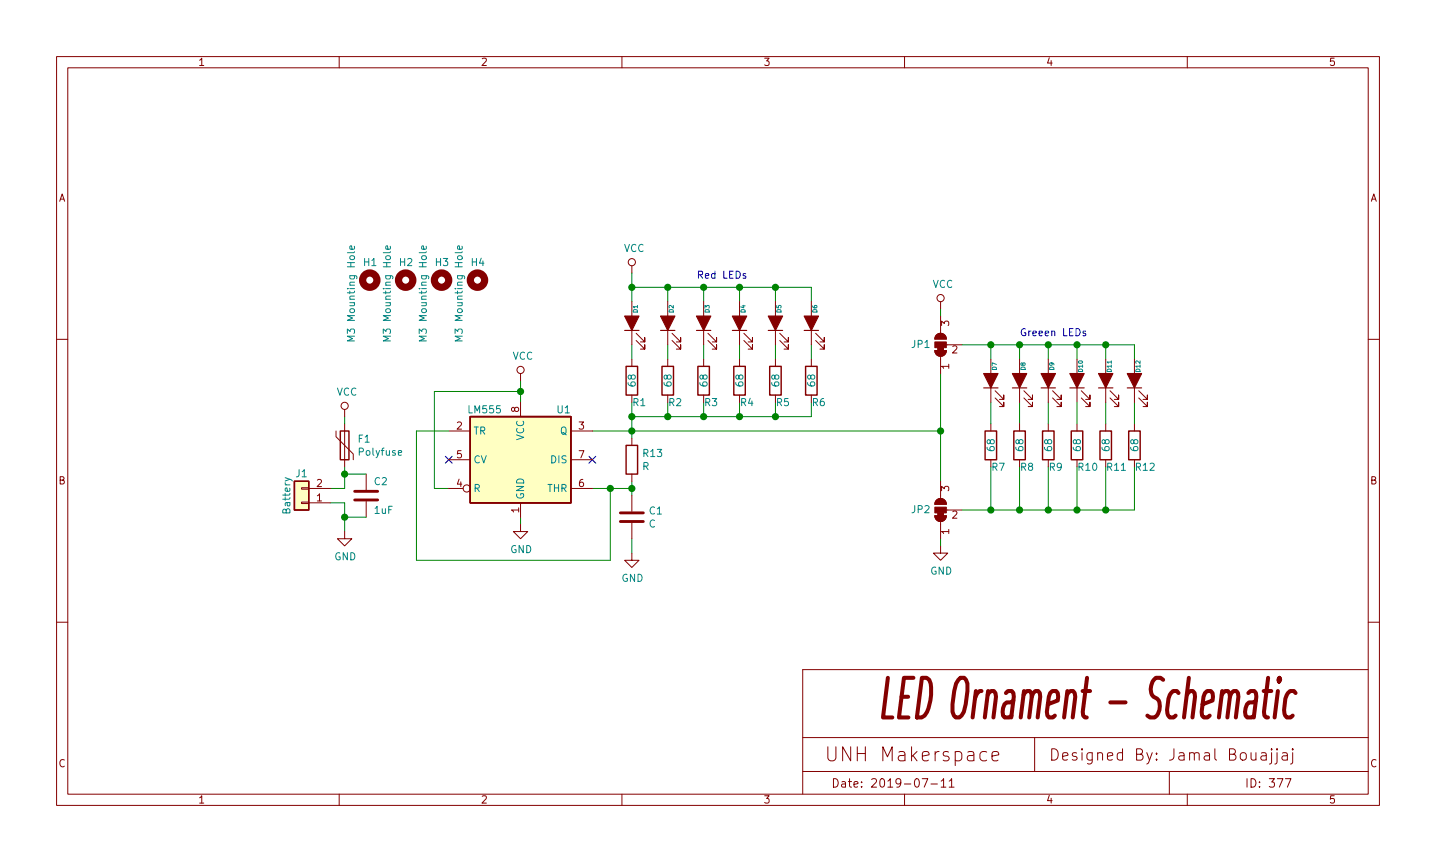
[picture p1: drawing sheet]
EESchema Schematic File Version 5
LIBS:PCB-cache
EELAYER 30 0
EELAYER END
$Descr User 10000 6000
encoding utf-8
Sheet 1 1
Title "LED Ornament"
Date "2019-07-11"
Rev "N/A"
Comp "UNH Makerspace"
Comment1 "Jamal Bouajjaj"
Comment2 "377"
Comment3 ""
Comment4 ""
Comment5 ""
Comment6 ""
Comment7 ""
Comment8 ""
Comment9 ""
$EndDescr
$Comp
L Device:R R12
U 1 1
P 7900 3100
F 0 "R12" H 7900 2950 50  0000 L CNN
F 1 "68" V 7900 3100 50  0000 C CNN
F 2 "Resistor_SMD:R_1206_3216Metric_Pad1.42x1.75mm_HandSolder" V 7830 3100 50  0001 C CNN
F 3 "~" H 7900 3100 50  0001 C CNN
	1    7900 3100
	1    0    0    -1  
$EndComp
$Comp
L Device:C C2
U 1 1
P 2550 3450
F 0 "C2" H 2600 3550 50  0000 L CNN
F 1 "1uF" H 2600 3350 50  0000 L CNN
F 2 "Capacitor_SMD:C_1206_3216Metric_Pad1.42x1.75mm_HandSolder" H 2588 3300 50  0001 C CNN
F 3 "~" H 2550 3450 50  0001 C CNN
	1    2550 3450
	1    0    0    -1  
$EndComp
$Comp
L Device:Polyfuse F1
U 1 1
P 2400 3100
F 0 "F1" H 2488 3146 50  0000 L CNN
F 1 "Polyfuse" H 2488 3055 50  0000 L CNN
F 2 "Fuse:Fuse_BelFuse_0ZRE0005FF_L8.3mm_W3.8mm" H 2450 2900 50  0001 L CNN
F 3 "~" H 2400 3100 50  0001 C CNN
	1    2400 3100
	1    0    0    -1  
$EndComp
Wire Wire Line
	4400 3850 4400 3750
Wire Wire Line
	2550 3300 2400 3300
Wire Wire Line
	2400 3300 2400 3400
Wire Wire Line
	7100 3550 7300 3550
Wire Wire Line
	7900 2950 7900 2800
Wire Wire Line
	6550 3000 6550 2600
Wire Wire Line
	6550 3350 6550 3000
Wire Wire Line
	2400 3400 2300 3400
Wire Wire Line
	7700 3550 7700 3250
Wire Wire Line
	7500 3550 7300 3550
Wire Wire Line
	7100 3550 7100 3250
Wire Wire Line
	2400 3500 2300 3500
Wire Wire Line
	2400 3700 2400 3600
Wire Wire Line
	7300 3550 7300 3250
Wire Wire Line
	7700 2950 7700 2800
Wire Wire Line
	7900 3550 7700 3550
Wire Wire Line
	2550 3600 2400 3600
Wire Wire Line
	2400 2900 2400 2950
Wire Wire Line
	7500 3550 7700 3550
Wire Wire Line
	7900 3250 7900 3550
Wire Wire Line
	2400 3300 2400 3250
Wire Wire Line
	6900 3550 6900 3250
Wire Wire Line
	2400 3600 2400 3500
Wire Wire Line
	7500 3250 7500 3550
Wire Wire Line
	6700 3550 6900 3550
Wire Wire Line
	6900 3550 7100 3550
Wire Wire Line
	7300 2950 7300 2800
Wire Wire Line
	7100 2950 7100 2800
Wire Wire Line
	6900 2950 6900 2800
Wire Wire Line
	7100 2400 7300 2400
Wire Wire Line
	6900 2400 6700 2400
Wire Wire Line
	4125 3000 4400 3000
Wire Wire Line
	7700 2400 7900 2400
Wire Wire Line
	4400 3450 4400 3400
Wire Wire Line
	4400 3350 4400 3400
Wire Wire Line
	6900 2400 7100 2400
Wire Wire Line
	7700 2400 7700 2500
Wire Wire Line
	7500 2400 7700 2400
Wire Wire Line
	7500 2400 7500 2500
Wire Wire Line
	4250 3400 4400 3400
Wire Wire Line
	7300 2400 7500 2400
Wire Wire Line
	4400 3000 4400 2900
Wire Wire Line
	4250 3900 4250 3400
Wire Wire Line
	2900 3000 3125 3000
Wire Wire Line
	6900 2500 6900 2400
Wire Wire Line
	2900 3900 4250 3900
Wire Wire Line
	2900 3000 2900 3900
Wire Wire Line
	7900 2400 7900 2500
Wire Wire Line
	7300 2400 7300 2500
Wire Wire Line
	7100 2400 7100 2500
Wire Wire Line
	4400 3000 6550 3000
Wire Wire Line
	4125 3400 4250 3400
Wire Wire Line
	7500 2950 7500 2800
Wire Wire Line
	4400 3050 4400 3000
Connection ~ 4250 3400
Connection ~ 7700 2400
Connection ~ 4900 2900
Connection ~ 6550 3000
Connection ~ 7100 2400
Connection ~ 6900 2400
Connection ~ 7300 3550
Connection ~ 7700 3550
Connection ~ 4400 3400
Connection ~ 7500 2400
Connection ~ 7100 3550
Connection ~ 6900 3550
Connection ~ 4400 2900
Connection ~ 2400 3600
Connection ~ 4400 3000
Connection ~ 4650 2900
Connection ~ 7500 3550
Connection ~ 7300 2400
Connection ~ 2400 3300
Wire Wire Line
	5150 2000 5150 2100
Wire Wire Line
	4900 2000 4900 2100
Wire Wire Line
	5150 2900 5150 2800
Wire Wire Line
	4650 2000 4900 2000
Wire Wire Line
	4900 2800 4900 2900
Wire Wire Line
	5400 2000 5400 2100
Wire Wire Line
	4900 2900 4650 2900
Wire Wire Line
	4400 2000 4400 2100
Wire Wire Line
	4400 2000 4650 2000
Wire Wire Line
	5400 2900 5150 2900
Wire Wire Line
	5400 2500 5400 2400
Wire Wire Line
	5150 2000 5400 2000
Wire Wire Line
	5650 2500 5650 2400
Wire Wire Line
	5400 2900 5650 2900
Wire Wire Line
	5650 2900 5650 2800
Wire Wire Line
	4900 2500 4900 2400
Wire Wire Line
	5400 2800 5400 2900
Wire Wire Line
	4650 2900 4650 2800
Wire Wire Line
	5650 2000 5650 2100
Wire Wire Line
	5150 2500 5150 2400
Wire Wire Line
	4900 2000 5150 2000
Wire Wire Line
	5400 2000 5650 2000
Wire Wire Line
	4650 2500 4650 2400
Wire Wire Line
	4900 2900 5150 2900
Wire Wire Line
	4400 2900 4650 2900
Wire Wire Line
	4400 2800 4400 2900
Wire Wire Line
	4650 2000 4650 2100
Wire Wire Line
	4400 2500 4400 2400
$Comp
L power:VCC #PWR04
U 1 1
P 2400 2900
F 0 "#PWR04" H 2400 2750 50  0001 C CNN
F 1 "VCC" H 2417 3073 50  0000 C CNN
F 2 "" H 2400 2900 50  0001 C CNN
F 3 "" H 2400 2900 50  0001 C CNN
	1    2400 2900
	1    0    0    -1  
$EndComp
$Comp
L Device:R R3
U 1 1
P 4900 2650
F 0 "R3" H 4900 2500 50  0000 L CNN
F 1 "68" V 4900 2650 50  0000 C CNN
F 2 "Resistor_SMD:R_1206_3216Metric_Pad1.42x1.75mm_HandSolder" V 4830 2650 50  0001 C CNN
F 3 "~" H 4900 2650 50  0001 C CNN
	1    4900 2650
	1    0    0    -1  
$EndComp
$Comp
L Device:R R2
U 1 1
P 4650 2650
F 0 "R2" H 4650 2500 50  0000 L CNN
F 1 "68" V 4650 2650 50  0000 C CNN
F 2 "Resistor_SMD:R_1206_3216Metric_Pad1.42x1.75mm_HandSolder" V 4580 2650 50  0001 C CNN
F 3 "~" H 4650 2650 50  0001 C CNN
	1    4650 2650
	1    0    0    -1  
$EndComp
$Comp
L Device:R R1
U 1 1
P 4400 2650
F 0 "R1" H 4400 2500 50  0000 L CNN
F 1 "68" V 4400 2650 50  0000 C CNN
F 2 "Resistor_SMD:R_1206_3216Metric_Pad1.42x1.75mm_HandSolder" V 4330 2650 50  0001 C CNN
F 3 "~" H 4400 2650 50  0001 C CNN
	1    4400 2650
	1    0    0    -1  
$EndComp
$Comp
L Device:R R11
U 1 1
P 7700 3100
F 0 "R11" H 7700 2950 50  0000 L CNN
F 1 "68" V 7700 3100 50  0000 C CNN
F 2 "Resistor_SMD:R_1206_3216Metric_Pad1.42x1.75mm_HandSolder" V 7630 3100 50  0001 C CNN
F 3 "~" H 7700 3100 50  0001 C CNN
	1    7700 3100
	1    0    0    -1  
$EndComp
$Comp
L Device:R R9
U 1 1
P 7300 3100
F 0 "R9" H 7300 2950 50  0000 L CNN
F 1 "68" V 7300 3100 50  0000 C CNN
F 2 "Resistor_SMD:R_1206_3216Metric_Pad1.42x1.75mm_HandSolder" V 7230 3100 50  0001 C CNN
F 3 "~" H 7300 3100 50  0001 C CNN
	1    7300 3100
	1    0    0    -1  
$EndComp
$Comp
L power:VCC #PWR01
U 1 1
P 4400 1900
F 0 "#PWR01" H 4400 1750 50  0001 C CNN
F 1 "VCC" H 4417 2073 50  0000 C CNN
F 2 "" H 4400 1900 50  0001 C CNN
F 3 "" H 4400 1900 50  0001 C CNN
	1    4400 1900
	1    0    0    -1  
$EndComp
$Comp
L Device:R R4
U 1 1
P 5150 2650
F 0 "R4" H 5150 2500 50  0000 L CNN
F 1 "68" V 5150 2650 50  0000 C CNN
F 2 "Resistor_SMD:R_1206_3216Metric_Pad1.42x1.75mm_HandSolder" V 5080 2650 50  0001 C CNN
F 3 "~" H 5150 2650 50  0001 C CNN
	1    5150 2650
	1    0    0    -1  
$EndComp
$Comp
L Device:R R10
U 1 1
P 7500 3100
F 0 "R10" H 7500 2950 50  0000 L CNN
F 1 "68" V 7500 3100 50  0000 C CNN
F 2 "Resistor_SMD:R_1206_3216Metric_Pad1.42x1.75mm_HandSolder" V 7430 3100 50  0001 C CNN
F 3 "~" H 7500 3100 50  0001 C CNN
	1    7500 3100
	1    0    0    -1  
$EndComp
$Comp
L Device:R R8
U 1 1
P 7100 3100
F 0 "R8" H 7100 2950 50  0000 L CNN
F 1 "68" V 7100 3100 50  0000 C CNN
F 2 "Resistor_SMD:R_1206_3216Metric_Pad1.42x1.75mm_HandSolder" V 7030 3100 50  0001 C CNN
F 3 "~" H 7100 3100 50  0001 C CNN
	1    7100 3100
	1    0    0    -1  
$EndComp
$Comp
L Device:R R7
U 1 1
P 6900 3100
F 0 "R7" H 6900 2950 50  0000 L CNN
F 1 "68" V 6900 3100 50  0000 C CNN
F 2 "Resistor_SMD:R_1206_3216Metric_Pad1.42x1.75mm_HandSolder" V 6830 3100 50  0001 C CNN
F 3 "~" H 6900 3100 50  0001 C CNN
	1    6900 3100
	1    0    0    -1  
$EndComp
$Comp
L Device:R R6
U 1 1
P 5650 2650
F 0 "R6" H 5650 2500 50  0000 L CNN
F 1 "68" V 5650 2650 50  0000 C CNN
F 2 "Resistor_SMD:R_1206_3216Metric_Pad1.42x1.75mm_HandSolder" V 5580 2650 50  0001 C CNN
F 3 "~" H 5650 2650 50  0001 C CNN
	1    5650 2650
	1    0    0    -1  
$EndComp
$Comp
L Device:R R5
U 1 1
P 5400 2650
F 0 "R5" H 5400 2500 50  0000 L CNN
F 1 "68" V 5400 2650 50  0000 C CNN
F 2 "Resistor_SMD:R_1206_3216Metric_Pad1.42x1.75mm_HandSolder" V 5330 2650 50  0001 C CNN
F 3 "~" H 5400 2650 50  0001 C CNN
	1    5400 2650
	1    0    0    -1  
$EndComp
$Comp
L Device:LED_ALT D3
U 1 1
P 4900 2250
F 0 "D3" H 5000 2225 30  0000 C CNN
F 1 "LED_ALT" H 4750 2300 30  0001 C CNN
F 2 "LED_THT:LED_D5.0mm" H 4900 2250 50  0001 C CNN
F 3 "~" H 4900 2250 50  0001 C CNN
	1    4900 2250
	0    -1   -1   0   
$EndComp
Text Notes 7100 2350 0    50   ~ 0
Greeen LEDs
Text Notes 4850 1950 0    50   ~ 0
Red LEDs
NoConn ~ 4125 3200
Connection ~ 5150 2900
Connection ~ 5400 2900
Connection ~ 5400 2000
Connection ~ 5150 2000
Connection ~ 4650 2000
Connection ~ 4400 2000
NoConn ~ 3125 3200
Connection ~ 3625 2725
Connection ~ 4900 2000
Wire Wire Line
	4400 1900 4400 2000
Wire Wire Line
	3025 3400 3025 2725
Wire Wire Line
	6550 2150 6550 2200
Wire Wire Line
	3025 2725 3625 2725
Wire Wire Line
	6550 3800 6550 3750
Wire Wire Line
	3625 2725 3625 2800
Wire Wire Line
	3625 2650 3625 2725
Wire Wire Line
	3125 3400 3025 3400
Wire Wire Line
	3625 3650 3625 3600
$Comp
L Mechanical:MountingHole H3
U 1 1
P 3075 1950
F 0 "H3" V 2950 1900 50  0000 L CNN
F 1 "M3 Mounting Hole" H 2825 1825 50  0000 L CNN
F 2 "MountingHole:MountingHole_3.2mm_M3_DIN965" H 3075 1950 50  0001 C CNN
F 3 "~" H 3075 1950 50  0001 C CNN
	1    3075 1950
	0    1    1    0   
$EndComp
$Comp
L Connector_Generic:Conn_01x02 J1
U 1 1
P 2100 3500
F 0 "J1" H 2100 3300 50  0000 C CNN
F 1 "Battery" V 2200 3450 50  0000 C CNN
F 2 "Connector_PinHeader_2.54mm:PinHeader_1x02_P2.54mm_Vertical" H 2100 3500 50  0001 C CNN
F 3 "~" H 2100 3500 50  0001 C CNN
	1    2100 3500
	-1   0    0    1   
$EndComp
$Comp
L power:GND #PWR06
U 1 1
P 3625 3650
F 0 "#PWR06" H 3625 3400 50  0001 C CNN
F 1 "GND" H 3630 3477 50  0000 C CNN
F 2 "" H 3625 3650 50  0001 C CNN
F 3 "" H 3625 3650 50  0001 C CNN
	1    3625 3650
	1    0    0    -1  
$EndComp
$Comp
L Device:LED_ALT D2
U 1 1
P 4650 2250
F 0 "D2" H 4750 2225 30  0000 C CNN
F 1 "LED_ALT" H 4500 2300 30  0001 C CNN
F 2 "LED_THT:LED_D5.0mm" H 4650 2250 50  0001 C CNN
F 3 "~" H 4650 2250 50  0001 C CNN
	1    4650 2250
	0    -1   -1   0   
$EndComp
$Comp
L Mechanical:MountingHole H1
U 1 1
P 2575 1950
F 0 "H1" V 2450 1900 50  0000 L CNN
F 1 "M3 Mounting Hole" H 2325 1825 50  0000 L CNN
F 2 "MountingHole:MountingHole_3.2mm_M3_DIN965" H 2575 1950 50  0001 C CNN
F 3 "~" H 2575 1950 50  0001 C CNN
	1    2575 1950
	0    1    1    0   
$EndComp
$Comp
L Jumper:SolderJumper_3_Bridged12 JP2
U 1 1
P 6550 3550
F 0 "JP2" V 6550 3617 50  0000 L CNN
F 1 "SolderJumper_3_Bridged12" V 6505 3618 50  0001 L CNN
F 2 "Jumper:SolderJumper-3_P1.3mm_Bridged12_Pad1.0x1.5mm" H 6550 3550 50  0001 C CNN
F 3 "~" H 6550 3550 50  0001 C CNN
	1    6550 3550
	0    -1   -1   0   
$EndComp
$Comp
L Timer:LM555 U1
U 1 1
P 3625 3200
F 0 "U1" H 3925 3550 50  0000 C CNN
F 1 "LM555" H 3375 3550 50  0000 C CNN
F 2 "Package_DIP:DIP-8_W7.62mm_Socket_LongPads" H 3625 3200 50  0001 C CNN
F 3 "http://www.ti.com/lit/ds/symlink/lm555.pdf" H 3625 3200 50  0001 C CNN
	1    3625 3200
	1    0    0    -1  
$EndComp
$Comp
L Device:LED_ALT D6
U 1 1
P 5650 2250
F 0 "D6" H 5750 2225 30  0000 C CNN
F 1 "LED_ALT" H 5500 2300 30  0001 C CNN
F 2 "LED_THT:LED_D5.0mm" H 5650 2250 50  0001 C CNN
F 3 "~" H 5650 2250 50  0001 C CNN
	1    5650 2250
	0    -1   -1   0   
$EndComp
$Comp
L Device:LED_ALT D11
U 1 1
P 7700 2650
F 0 "D11" H 7800 2625 30  0000 C CNN
F 1 "LED_ALT" H 7550 2700 30  0001 C CNN
F 2 "LED_THT:LED_D5.0mm" H 7700 2650 50  0001 C CNN
F 3 "~" H 7700 2650 50  0001 C CNN
	1    7700 2650
	0    -1   -1   0   
$EndComp
$Comp
L Device:LED_ALT D12
U 1 1
P 7900 2650
F 0 "D12" H 8000 2625 30  0000 C CNN
F 1 "LED_ALT" H 7750 2700 30  0001 C CNN
F 2 "LED_THT:LED_D5.0mm" H 7900 2650 50  0001 C CNN
F 3 "~" H 7900 2650 50  0001 C CNN
	1    7900 2650
	0    -1   -1   0   
$EndComp
$Comp
L power:VCC #PWR03
U 1 1
P 3625 2650
F 0 "#PWR03" H 3625 2500 50  0001 C CNN
F 1 "VCC" H 3642 2823 50  0000 C CNN
F 2 "" H 3625 2650 50  0001 C CNN
F 3 "" H 3625 2650 50  0001 C CNN
	1    3625 2650
	1    0    0    -1  
$EndComp
$Comp
L Device:LED_ALT D4
U 1 1
P 5150 2250
F 0 "D4" H 5250 2225 30  0000 C CNN
F 1 "LED_ALT" H 5000 2300 30  0001 C CNN
F 2 "LED_THT:LED_D5.0mm" H 5150 2250 50  0001 C CNN
F 3 "~" H 5150 2250 50  0001 C CNN
	1    5150 2250
	0    -1   -1   0   
$EndComp
$Comp
L power:GND #PWR05
U 1 1
P 2400 3700
F 0 "#PWR05" H 2400 3450 50  0001 C CNN
F 1 "GND" H 2405 3527 50  0000 C CNN
F 2 "" H 2400 3700 50  0001 C CNN
F 3 "" H 2400 3700 50  0001 C CNN
	1    2400 3700
	1    0    0    -1  
$EndComp
$Comp
L Mechanical:MountingHole H2
U 1 1
P 2825 1950
F 0 "H2" V 2700 1900 50  0000 L CNN
F 1 "M3 Mounting Hole" H 2575 1825 50  0000 L CNN
F 2 "MountingHole:MountingHole_3.2mm_M3_DIN965" H 2825 1950 50  0001 C CNN
F 3 "~" H 2825 1950 50  0001 C CNN
	1    2825 1950
	0    1    1    0   
$EndComp
$Comp
L Device:LED_ALT D10
U 1 1
P 7500 2650
F 0 "D10" H 7600 2625 30  0000 C CNN
F 1 "LED_ALT" H 7350 2700 30  0001 C CNN
F 2 "LED_THT:LED_D5.0mm" H 7500 2650 50  0001 C CNN
F 3 "~" H 7500 2650 50  0001 C CNN
	1    7500 2650
	0    -1   -1   0   
$EndComp
$Comp
L Jumper:SolderJumper_3_Bridged12 JP1
U 1 1
P 6550 2400
F 0 "JP1" V 6550 2467 50  0000 L CNN
F 1 "SolderJumper_3_Bridged12" V 6505 2468 50  0001 L CNN
F 2 "Jumper:SolderJumper-3_P1.3mm_Bridged12_Pad1.0x1.5mm" H 6550 2400 50  0001 C CNN
F 3 "~" H 6550 2400 50  0001 C CNN
	1    6550 2400
	0    -1   -1   0   
$EndComp
$Comp
L Device:LED_ALT D1
U 1 1
P 4400 2250
F 0 "D1" H 4500 2225 30  0000 C CNN
F 1 "LED_ALT" H 4250 2300 30  0001 C CNN
F 2 "LED_THT:LED_D5.0mm" H 4400 2250 50  0001 C CNN
F 3 "~" H 4400 2250 50  0001 C CNN
	1    4400 2250
	0    -1   -1   0   
$EndComp
$Comp
L power:VCC #PWR02
U 1 1
P 6550 2150
F 0 "#PWR02" H 6550 2000 50  0001 C CNN
F 1 "VCC" H 6567 2323 50  0000 C CNN
F 2 "" H 6550 2150 50  0001 C CNN
F 3 "" H 6550 2150 50  0001 C CNN
	1    6550 2150
	1    0    0    -1  
$EndComp
$Comp
L Device:R R13
U 1 1
P 4400 3200
F 0 "R13" H 4470 3246 50  0000 L CNN
F 1 "R" H 4470 3155 50  0000 L CNN
F 2 "Resistor_THT:R_Axial_DIN0207_L6.3mm_D2.5mm_P10.16mm_Horizontal" V 4330 3200 50  0001 C CNN
F 3 "~" H 4400 3200 50  0001 C CNN
	1    4400 3200
	1    0    0    -1  
$EndComp
$Comp
L power:GND #PWR07
U 1 1
P 6550 3800
F 0 "#PWR07" H 6550 3550 50  0001 C CNN
F 1 "GND" H 6555 3627 50  0000 C CNN
F 2 "" H 6550 3800 50  0001 C CNN
F 3 "" H 6550 3800 50  0001 C CNN
	1    6550 3800
	1    0    0    -1  
$EndComp
$Comp
L Device:LED_ALT D8
U 1 1
P 7100 2650
F 0 "D8" H 7200 2625 30  0000 C CNN
F 1 "LED_ALT" H 6950 2700 30  0001 C CNN
F 2 "LED_THT:LED_D5.0mm" H 7100 2650 50  0001 C CNN
F 3 "~" H 7100 2650 50  0001 C CNN
	1    7100 2650
	0    -1   -1   0   
$EndComp
$Comp
L Device:LED_ALT D9
U 1 1
P 7300 2650
F 0 "D9" H 7400 2625 30  0000 C CNN
F 1 "LED_ALT" H 7150 2700 30  0001 C CNN
F 2 "LED_THT:LED_D5.0mm" H 7300 2650 50  0001 C CNN
F 3 "~" H 7300 2650 50  0001 C CNN
	1    7300 2650
	0    -1   -1   0   
$EndComp
$Comp
L power:GND #PWR08
U 1 1
P 4400 3850
F 0 "#PWR08" H 4400 3600 50  0001 C CNN
F 1 "GND" H 4405 3677 50  0000 C CNN
F 2 "" H 4400 3850 50  0001 C CNN
F 3 "" H 4400 3850 50  0001 C CNN
	1    4400 3850
	1    0    0    -1  
$EndComp
$Comp
L Device:C C1
U 1 1
P 4400 3600
F 0 "C1" H 4515 3646 50  0000 L CNN
F 1 "C" H 4515 3555 50  0000 L CNN
F 2 "Capacitor_THT:CP_Radial_D5.0mm_P2.50mm" H 4438 3450 50  0001 C CNN
F 3 "~" H 4400 3600 50  0001 C CNN
	1    4400 3600
	1    0    0    -1  
$EndComp
$Comp
L Device:LED_ALT D5
U 1 1
P 5400 2250
F 0 "D5" H 5500 2225 30  0000 C CNN
F 1 "LED_ALT" H 5250 2300 30  0001 C CNN
F 2 "LED_THT:LED_D5.0mm" H 5400 2250 50  0001 C CNN
F 3 "~" H 5400 2250 50  0001 C CNN
	1    5400 2250
	0    -1   -1   0   
$EndComp
$Comp
L Device:LED_ALT D7
U 1 1
P 6900 2650
F 0 "D7" H 7000 2625 30  0000 C CNN
F 1 "LED_ALT" H 6750 2700 30  0001 C CNN
F 2 "LED_THT:LED_D5.0mm" H 6900 2650 50  0001 C CNN
F 3 "~" H 6900 2650 50  0001 C CNN
	1    6900 2650
	0    -1   -1   0   
$EndComp
$Comp
L Mechanical:MountingHole H4
U 1 1
P 3325 1950
F 0 "H4" V 3200 1900 50  0000 L CNN
F 1 "M3 Mounting Hole" H 3075 1825 50  0000 L CNN
F 2 "MountingHole:MountingHole_3.2mm_M3_DIN965" H 3325 1950 50  0001 C CNN
F 3 "~" H 3325 1950 50  0001 C CNN
	1    3325 1950
	0    1    1    0   
$EndComp
$EndSCHEMATC
